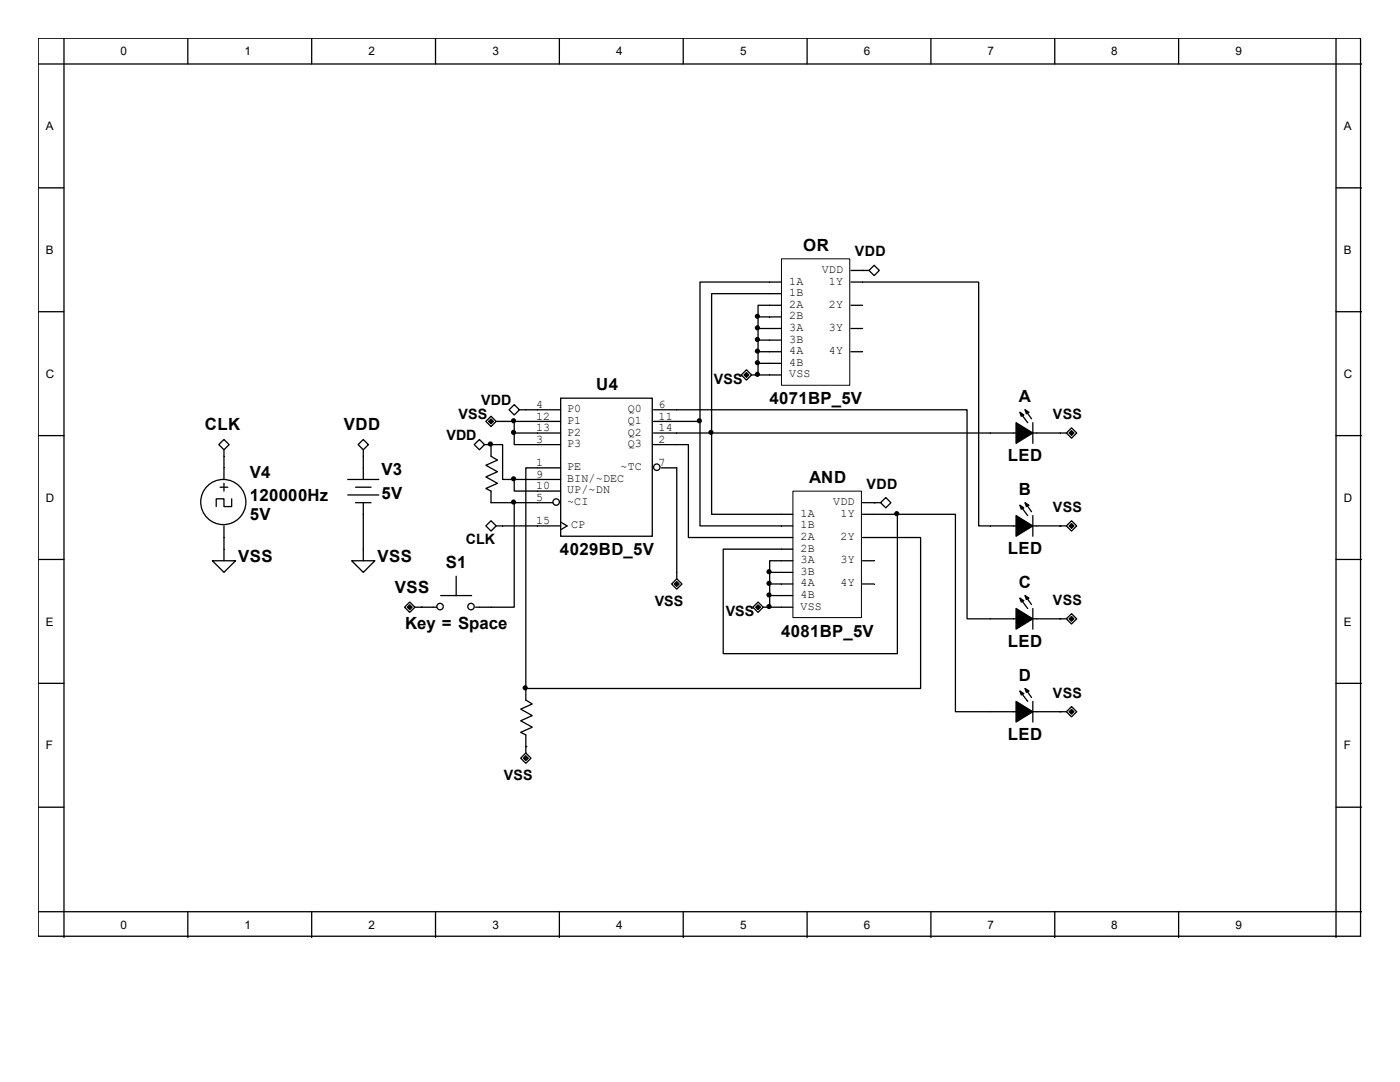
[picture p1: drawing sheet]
<svg xmlns="http://www.w3.org/2000/svg" width="279mm" height="216mm" viewBox="0 0 279 216" stroke-linecap="round" stroke-linejoin="round" font-family="sans-serif">
<g fill="none" stroke="#000" stroke-width=".26">
<path d="M7.6 7.6h263.9v179.2h-263.9zM7.6 12.8h264.2M12.8 7.6v179.5M37.5 7.6v5.2M62.2 7.6v5.2M86.9 7.6v5.2M111.6 7.6v5.2M136.4 7.6v5.2M161.1 7.6v5.2M185.8 7.6v5.2M210.5 7.6v5.2M235.2 7.6v5.2"/>
<path d="M266.6 7.6v179.5M7.6 37.5h5.2M266.6 37.5h5.2M155.9 58.6h-13.9v44h16.2M155.9 56.3h-16.2v27.8M169.8 56.3h25.5v48.6h17.5M169.8 54h3.6M172.1 54h.1M174.5 52.9l1 1.1-1 1-1.1-1zM7.6 62.2h5.2M111.9 79.5h18.3v27.5h-18.3zM149 73.8l1 1-1 1-1.1-1z"/>
<path d="M150 74.8h5.9M151.3 74.8h.1M151.3 63.2h4.6M151.3 65.5h4.6M151.3 67.9h4.6M151.3 70.2h4.6M151.3 72.5h4.6M151.3 63.2v11.6M155.9 60.9h-4.6v2.3M169.8 60.9h2.3M169.8 65.5h2.3M169.8 70.2h2.3"/>
<path d="M266.6 62.2h5.2M7.6 86.9h5.2M43.7 88.7l1-1 1 1-1 1zM43.9 97.2h1.6M44.7 89.7v6M44.7 96.4v1.6M46.2 99.5v1.6h-1.5v-1.6h-1.5v1.6M69.4 95.7h6.2M69.4 98.8h6.2M71 97.2h3M72.5 87.7l1 1-1 1-1-1zM72.5 89.7v6"/>
<path d="M95.7 87.7l1 1-1 1-1.1-1zM96.7 88.7h1.3M98 83.1l1 1-1 1-1-1zM98 88.7v2.3l1.3 .8-2.3 1 2.3 1.3-2.3 1.1 2.3 1.2-2.3 1.1 1 .5v2.3h12.3M98 88.7h2.3v7h2.3M98 88.7h.1M99 84.1h12.9M102.6 80.7l1.1 1.1-1.1 1-1-1zM102.6 86.4v2.3h9.3M102.6 95.7v2.3h9.3M102.6 86.4h9.3M102.6 95.7h9.3"/>
<path d="M102.6 84.1v2.3M103.7 81.8h8.2M111.9 93.4h-7v44M130.4 81.8h62.6v41.7h19.8M130.4 88.7h7v18.6h20.8M130.4 84.1h9.3M130.4 86.4h82.4M132 93.4h3.1v22.1M139.7 84.1v20.8h18.5M203.6 82.3l1.5 2M204.6 81.8l1.3 1.8M206.1 84.3v4.2"/>
<path d="M212.8 86.4l1-1 1.1 1-1.1 1zM266.6 86.9h5.2M7.6 111.6h5.2M42.4 111.9h4.6l-2.3 2.3zM44.7 104.9v7M70.2 111.9h4.6l-2.3 2.3zM71 100.3h3M72.5 100.3v11.6M88 118.8h6.1M91 115v3.8M98 103.9l1 1-1 1.1-1-1.1zM99 104.9h12.9"/>
<path d="M102.6 100.3v20.9h-7.7M111.9 104.2l1.3 .7-1.3 .8M135.1 115.5l1 1-1 1.1-1.1-1.1zM153.6 114.2h4.6M153.6 116.5h4.6M153.6 118.8h4.6M153.6 114.2v7M158.2 111.9h-4.6v2.3M172.1 107.3h11.6v30.1h-78.8M172.1 100.3h3.6M172.1 102.6h7M172.1 111.9h2.4"/>
<path d="M172.1 116.5h2.4M174.5 100.3h.1M175.7 100.3l1.1-1 1 1-1 1zM179.1 102.6h11.6v39.4h22.1M179.1 102.6v27.8h-34.8v-20.8h13.9M203.6 100.8l1.5 2.1M203.6 119.4l1.5 2M204.6 100.3l1.3 1.8M204.6 118.8l1.3 1.8M206.1 102.9v4.1M211.5 104.9h.1M213.8 103.9l1.1 1-1.1 1.1-1-1.1z"/>
<path d="M266.6 111.6h5.2M7.6 136.4h5.2M81.8 120.1l1 1.1-1 1-1.1-1zM82.8 121.2h4.4M84.1 121.2h.1M104.9 137.4v2.3l1.3 .8-2.3 1 2.3 1.3-2.3 1 2.3 1.3-2.3 1 1 .5v3.7M104.9 137.4h.1M151.3 120.1l1 1.1-1 1-1-1zM152.3 121.2h5.9M153.6 121.2h.1M203.6 137.9l1.5 2.1M204.6 137.4l1.3 1.8"/>
<path d="M206.1 121.4v4.1M206.1 140v4.1M211.5 123.5h.1M212.8 123.5l1-1.1 1.1 1.1-1.1 1zM266.6 136.4h5.2M103.9 151.3l1-1 1.1 1-1.1 1zM104.9 149h.1M211.5 142h.1M212.8 142l1-1 1.1 1-1.1 1zM7.6 161.1h5.2M266.6 161.1h5.2M7.6 181.9h264.2"/>
<path d="M37.5 181.9v5.2M62.2 181.9v5.2M86.9 181.9v5.2M111.6 181.9v5.2M136.4 181.9v5.2M161.1 181.9v5.2M185.8 181.9v5.2M210.5 181.9v5.2M235.2 181.9v5.2"/>
<circle cx="131.1" cy="93.2" r=".64"/>
<circle cx="44.6" cy="100.2" r="4.5"/>
<circle cx="111" cy="100.2" r=".64"/>
<circle cx="87.8" cy="121" r=".64"/>
<circle cx="94" cy="121" r=".64"/>
</g>
<g fill="#000" stroke="#000" stroke-width=".26">
<path d="M202.8 84.3l3.3 2.1-3.3 2.1zM203.6 82.3l.7 .5-.5 .3zM204.6 81.8l.8 .5-.6 .2zM202.8 102.9l3.3 2-3.3 2.1zM203.6 100.8l.7 .5-.5 .3zM203.6 119.4l.7 .5-.5 .2zM204.6 100.3l.8 .5-.6 .3zM204.6 118.8l.8 .6-.6 .2zM202.8 121.4l3.3 2.1-3.3 2zM202.8 140l3.3 2-3.3 2.1zM203.6 137.9l.7 .5-.5 .3zM204.6 137.4l.8 .5-.6 .3z"/>
<circle cx="151.2" cy="67.7" r=".39"/>
<circle cx="151.2" cy="65.4" r=".39"/>
<circle cx="151.2" cy="70.1" r=".39"/>
<circle cx="151.2" cy="74.7" r=".39"/>
<circle cx="151.2" cy="63.1" r=".39"/>
<circle cx="151.2" cy="72.4" r=".39"/>
<circle cx="97.9" cy="88.6" r=".39"/>
<circle cx="102.5" cy="84" r=".39"/>
<circle cx="102.5" cy="95.5" r=".39"/>
<circle cx="102.5" cy="86.3" r=".39"/>
<circle cx="139.6" cy="84" r=".39"/>
<circle cx="141.9" cy="86.3" r=".39"/>
<circle cx="102.5" cy="100.2" r=".39"/>
<circle cx="153.5" cy="114.1" r=".39"/>
<circle cx="153.5" cy="116.4" r=".39"/>
<circle cx="153.5" cy="118.7" r=".39"/>
<circle cx="179" cy="102.5" r=".39"/>
<circle cx="104.8" cy="137.3" r=".39"/>
<circle cx="153.5" cy="121" r=".39"/>
</g>
<path d="M156 51.6h13.6v25.3h-13.6zM158.2 98h13.7v25.2h-13.7z" fill="none" stroke="#000" stroke-width=".2"/>
<g fill="#000" stroke="#000" stroke-width=".2">
<path d="M149 74.3l.5 .5-.5 .5-.5-.5z" fill-rule="evenodd"/>
<path d="M98 83.6l.5 .5-.5 .5-.5-.5z" fill-rule="evenodd"/>
<path d="M213.3 86.4l.5-.5 .6 .5-.6 .5z" fill-rule="evenodd"/>
<path d="M134.6 116.5l.5-.5 .5 .5-.5 .5z" fill-rule="evenodd"/>
<path d="M213.8 104.4l.6 .5-.6 .6-.5-.6z" fill-rule="evenodd"/>
<path d="M81.8 120.6l.5 .6-.5 .5-.5-.5z" fill-rule="evenodd"/>
<path d="M151.3 120.6l.5 .6-.5 .5-.5-.5z" fill-rule="evenodd"/>
<path d="M213.8 123l.6 .5-.6 .5-.5-.5z" fill-rule="evenodd"/>
<path d="M104.4 151.3l.5-.5 .6 .5-.6 .5z" fill-rule="evenodd"/>
<path d="M213.8 141.5l.6 .5-.6 .5-.5-.5z" fill-rule="evenodd"/>
</g>
<g font-size="3.4">
<text x="160.3" y="50.1">OR</text>
<text x="119" y="77.9">U4</text>
<text x="153.5" y="80.7">4071BP_5V</text>
<text x="203.3" y="80.2">A</text>
<text x="40.9" y="85.9">CLK</text>
<text x="68.6" y="85.9">VDD</text>
<text x="49.8" y="95.4">V4</text>
<text x="76.1" y="94.9">V3</text>
<text x="201.1" y="92">LED</text>
<text x="49.8" y="100">120000Hz</text>
<text x="76.1" y="99.5">5V</text>
<text x="161.5" y="96.4">AND</text>
<text x="203.3" y="98.7">B</text>
<text x="49.8" y="103.8">5V</text>
<text x="47.5" y="112.1">VSS</text>
<text x="75.4" y="112.1">VSS</text>
<text x="88.9" y="113.4">S1</text>
<text x="111.8" y="110.8">4029BD_5V</text>
<text x="201.1" y="110.6">LED</text>
<text x="78.8" y="118.3">VSS</text>
<text x="203.3" y="117.3">C</text>
<text x="80.9" y="125.5">Key = Space</text>
<text x="155.9" y="127">4081BP_5V</text>
<text x="201.1" y="129.1">LED</text>
<text x="203.3" y="135.8">D</text>
<text x="201.1" y="147.7">LED</text>
</g>
<g font-size="2.8">
<text x="170.6" y="51.1">VDD</text>
<text x="142.5" y="76.6">VSS</text>
<text x="91.5" y="83.6">VSS</text>
<text x="96.1" y="80.7">VDD</text>
<text x="210.1" y="83.6">VSS</text>
<text x="89.1" y="87.7">VDD</text>
<text x="172.9" y="97.5">VDD</text>
<text x="210.1" y="102.1">VSS</text>
<text x="93" y="108.5">CLK</text>
<text x="130.7" y="120.9">VSS</text>
<text x="144.8" y="123">VSS</text>
<text x="210.1" y="120.6">VSS</text>
<text x="210.1" y="139.2">VSS</text>
<text x="100.6" y="155.7">VSS</text>
</g>
<g font-size="2.3">
<text x="24" y="11">0</text>
<text x="48.8" y="11">1</text>
<text x="73.5" y="11">2</text>
<text x="98.3" y="11">3</text>
<text x="123" y="11">4</text>
<text x="147.7" y="11">5</text>
<text x="172.4" y="11">6</text>
<text x="197.1" y="11">7</text>
<text x="221.8" y="11">8</text>
<text x="246.5" y="11">9</text>
<text x="9.1" y="26">A</text>
<text x="268.2" y="26">A</text>
<text x="9.1" y="50.7">B</text>
<text x="268.2" y="50.7">B</text>
<text x="157.5" y="56.8">1A</text>
<text x="157.5" y="59.1">1B</text>
<text x="164" y="54.4">VDD</text>
<text x="165.4" y="56.8">1Y</text>
<text x="157.5" y="61.4">2A</text>
<text x="157.5" y="63.7">2B</text>
<text x="165.4" y="61.4">2Y</text>
<text x="157.5" y="66">3A</text>
<text x="157.5" y="68.4">3B</text>
<text x="157.5" y="70.7">4A</text>
<text x="165.4" y="66">3Y</text>
<text x="165.4" y="70.7">4Y</text>
<text x="9.1" y="75.4">C</text>
<text x="157.5" y="75.3">VSS</text>
<text x="157.5" y="73">4B</text>
<text x="268.2" y="75.4">C</text>
<text x="107" y="81.4">4</text>
<text x="107" y="83.7">12</text>
<text x="113.2" y="82.3">P0</text>
<text x="125.3" y="82.3">Q0</text>
<text x="131.4" y="81.4">6</text>
<text x="131.4" y="83.7">11</text>
<text x="107" y="86">13</text>
<text x="107" y="88.3">3</text>
<text x="113.2" y="84.6">P1</text>
<text x="113.2" y="86.9">P2</text>
<text x="113.2" y="89.2">P3</text>
<text x="125.3" y="84.6">Q1</text>
<text x="125.3" y="86.9">Q2</text>
<text x="125.3" y="89.2">Q3</text>
<text x="131.4" y="86">14</text>
<text x="131.4" y="88.3">2</text>
<text x="107" y="95.3">9</text>
<text x="107" y="93">1</text>
<text x="113.2" y="93.9">PE</text>
<text x="123.8" y="93.9">~TC</text>
<text x="131.4" y="93">7</text>
<text x="9.1" y="100.1">D</text>
<text x="107" y="99.9">5</text>
<text x="107" y="97.6">10</text>
<text x="113.2" y="100.8">~CI</text>
<text x="113.2" y="96.2">BIN/~DEC</text>
<text x="113.2" y="98.5">UP/~DN</text>
<text x="166.3" y="100.8">VDD</text>
<text x="268.2" y="100.1">D</text>
<text x="107" y="104.6">15</text>
<text x="114" y="105.4">CP</text>
<text x="159.8" y="103.1">1A</text>
<text x="159.8" y="105.4">1B</text>
<text x="159.8" y="107.7">2A</text>
<text x="167.7" y="103.1">1Y</text>
<text x="167.7" y="107.7">2Y</text>
<text x="159.8" y="110.1">2B</text>
<text x="159.8" y="112.4">3A</text>
<text x="167.7" y="112.4">3Y</text>
<text x="159.8" y="114.7">3B</text>
<text x="159.8" y="117">4A</text>
<text x="159.8" y="119.3">4B</text>
<text x="167.7" y="117">4Y</text>
<text x="9.1" y="124.8">E</text>
<text x="159.8" y="121.7">VSS</text>
<text x="268.2" y="124.8">E</text>
<text x="9.1" y="149.5">F</text>
<text x="268.2" y="149.5">F</text>
<text x="24" y="185.3">0</text>
<text x="48.8" y="185.3">1</text>
<text x="73.5" y="185.3">2</text>
<text x="98.3" y="185.3">3</text>
<text x="123" y="185.3">4</text>
<text x="147.7" y="185.3">5</text>
<text x="172.4" y="185.3">6</text>
<text x="197.1" y="185.3">7</text>
<text x="221.8" y="185.3">8</text>
<text x="246.5" y="185.3">9</text>
</g>
</svg>
